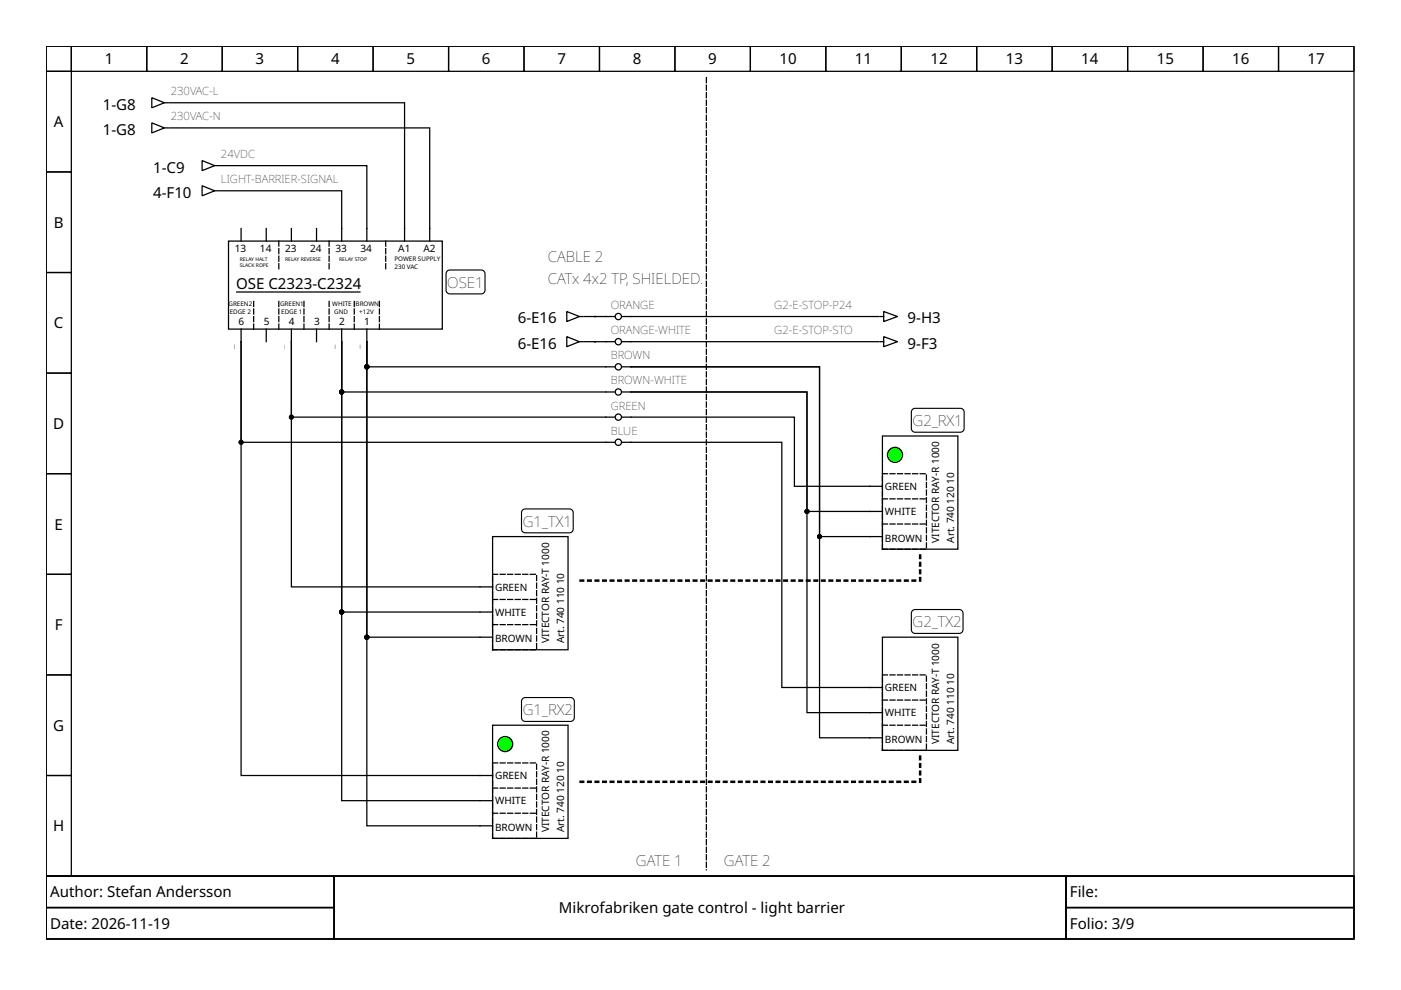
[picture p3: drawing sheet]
<svg xmlns="http://www.w3.org/2000/svg" width="297mm" height="210mm" viewBox="0 0 297 210" stroke-linecap="round" stroke-linejoin="round" font-family="sans-serif">
<g fill="none" stroke="#000" stroke-width=".27">
<path d="M9.8 9.8h277.3v176h-277.3zM9.8 9.8h5.3v5.3h-5.3zM9.8 15.1h5.3v21.4h-5.3zM15.1 9.8h16v5.3h-16zM31.1 9.8h16v5.3h-16zM47.1 9.8h16v5.3h-16zM63.1 9.8h16v5.3h-16zM79.1 9.8h16v5.3h-16zM95.1 9.8h16v5.3h-16zM111.1 9.8h16v5.3h-16zM127.1 9.8h16v5.3h-16zM143.1 9.8h16v5.3h-16z"/>
<path d="M159.1 9.8h16v5.3h-16zM175.1 9.8h16v5.3h-16zM191.1 9.8h16v5.3h-16zM207.1 9.8h16v5.3h-16zM223.1 9.8h16v5.3h-16zM239.1 9.8h16v5.3h-16zM255.1 9.8h16v5.3h-16zM271.1 9.8h16v5.3h-16zM9.8 36.5h5.3v21.3h-5.3zM9.8 57.8h5.3v21.3h-5.3zM9.8 79.1h5.3v21.3h-5.3zM120.2 66l2.6 1.1-2.6 1.1z"/>
<path d="M122.8 67.1h.8M128.4 67.1h1.9M131.9 67.1h1.9M128.4 93.8h1.9M131.9 93.8h1.9M187.1 92.4h16v24h-16zM9.8 100.4h5.3v21.4h-5.3zM184.4 113.8h2.7M184.4 108.4h2.7M184.4 103.1h2.7M9.8 121.8h5.3v21.3h-5.3zM187.1 135.1h16v24h-16z"/>
<path d="M9.8 143.1h5.3v21.3h-5.3zM184.4 156.4h2.7M184.4 151.1h2.7M184.4 145.8h2.7M9.8 164.4h5.3v21.4h-5.3zM9.8 185.8h277.3v13.3h-277.3zM9.8 185.8h61v6.6h-61zM9.8 192.4h61v6.7h-61zM70.8 185.8h155.2v13.3h-155.2zM226 185.8h61.1v6.6h-61.1zM226 192.4h61.1v6.7h-61.1z"/>
<circle cx="131.1" cy="67.1" r=".67"/>
<circle cx="131.1" cy="93.8" r=".67"/>
</g>
<path d="M123.1 123.1h72v-5.3M123.1 165.8h72v-5.4" fill="none" stroke="#000" stroke-width=".53" stroke-dasharray=".5 1.1"/>
<path d="M149.8 16.5v167.9M187.1 111.1h9.3M187.1 105.8h9.3M187.1 100.4h9.3v16h-9.3zM187.1 153.8h9.3M187.1 148.4h9.3M187.1 143.1h9.3v16h-9.3z" fill="none" stroke="#000" stroke-width=".27" stroke-dasharray="1.1 .5"/>
<path d="M193.5 129.5l.5-.3h9.4a.8 .8 0 0 1 .8 .8v3.5a.8 .8 0 0 1-.8 .8h-9.4a.8 .8 0 0 1-.8-.8v-3.5z" fill="none" stroke="#000" stroke-width=".24"/>
<circle cx="189.8" cy="96.4" r="1.6" fill="#0f0" stroke="#000" stroke-width=".27"/>
<path d="M193.5 86.8l.5-.2h9.6a.8 .8 0 0 1 .8 .8v3.4a.8 .8 0 0 1-.8 .8h-9.6a.8 .8 0 0 1-.8-.8v-3.4zM110.8 108.1l.6-.2h9.3a.8 .8 0 0 1 .8 .8v3.5a.8 .8 0 0 1-.8 .8h-9.3a.8 .8 0 0 1-.8-.8v-3.5z" fill="none" stroke="#000" stroke-width=".24"/>
<g fill="none" stroke="#000" stroke-width=".27">
<path d="M32.2 20.7l2.7 1.1-2.7 1.1zM32.2 26.1l2.7 1-2.7 1.1zM34.9 21.8h.8M34.9 27.1h.8M42.9 39.4l2.6 1.1-2.6 1zM42.9 34.1l2.6 1-2.6 1.1zM45.5 35.1h.8M45.5 40.5h.8M120.2 71.4l2.6 1-2.6 1.1zM122.8 72.4h.8M128.4 77.8h1.9M131.9 77.8h1.9"/>
<path d="M186.6 67.1h.8M186.6 72.4h.8M187.4 66l2.9 1.1-2.9 1.1zM187.4 71.4l2.9 1-2.9 1.1zM128.4 83.1h1.9M128.4 88.4h1.9M131.9 83.1h1.9M131.9 88.4h1.9M104.4 113.8h16v24h-16zM101.8 135.1h2.6M101.8 129.8h2.6M101.8 124.4h2.6"/>
<path d="M104.4 153.8h16v24h-16zM101.8 175.1h2.6M101.8 169.8h2.6M101.8 164.4h2.6"/>
<circle cx="131.1" cy="77.8" r=".67"/>
<circle cx="131.1" cy="88.4" r=".67"/>
<circle cx="131.1" cy="83.1" r=".67"/>
</g>
<path d="M104.4 132.4h9.4M104.4 127.1h9.4M104.4 121.8h9.4v16h-9.4zM104.4 172.4h9.4M104.4 167.1h9.4M104.4 161.8h9.4v16h-9.4z" fill="none" stroke="#000" stroke-width=".27" stroke-dasharray="1.1 .5"/>
<circle cx="107.1" cy="157.8" r="1.6" fill="#0f0" stroke="#000" stroke-width=".27"/>
<path d="M94.8 57.5l.6-.3h6.6a.8 .8 0 0 1 .8 .8v3.5a.8 .8 0 0 1-.8 .8h-6.6a.8 .8 0 0 1-.8-.8v-3.5zM110.8 148.1l.6-.2h9.6a.8 .8 0 0 1 .8 .8v3.5a.8 .8 0 0 1-.8 .8h-9.6a.8 .8 0 0 1-.8-.8v-3.5z" fill="none" stroke="#000" stroke-width=".24"/>
<g fill="none" stroke="#000" stroke-width=".27">
<path d="M35.9 21.8h49.9v29.3M35.9 27.1h55.2v24M46.6 35.1h31.2v16M46.6 40.5h25.8v10.6M48.4 51.1h45.4v18.7h-45.4zM51.1 48.4v2.7M56.4 48.4v2.7M61.8 48.4v2.7M67.1 48.4v2.7M50 61.9h26.4M51.1 72.4v21.4h77.3M51.1 72.4v92h50.7"/>
<path d="M51.1 69.8v2.6M56.4 69.8v2.6M61.8 72.4v16h66.6M61.8 72.4v52h40M61.8 69.8v2.6M67.1 69.8v2.6M72.4 72.4v97.4h29.4M72.4 72.4v10.7h56M72.4 72.4v57.4h29.4M72.4 69.8v2.6M77.8 72.4v62.7h24M77.8 72.4v102.7h24"/>
<path d="M77.8 72.4v5.4h50.6M77.8 69.8v2.6M123.9 67.1h4.5M130.3 72.4h-6.4M131.9 72.4h54.4M133.8 67.1h52.5M133.8 88.4h34.6v14.7h16M133.8 93.8h32v52h18.6M184.4 113.8h-10.6v-36h-40h40v78.6h10.6M184.4 108.4h-13.3v-25.3h-37.3h37.3v68h13.3"/>
<circle cx="131.1" cy="72.4" r=".67"/>
</g>
<path d="M59.1 51.1v5.9M69.8 51.1v5.9M81.8 51.1v5.9M53.8 63.9v5.9M59.1 63.9v5.9M64.4 63.9v5.9M69.8 63.9v5.9M75.1 63.9v5.9M80.4 63.9v5.9" fill="none" stroke="#000" stroke-width=".27" stroke-dasharray="1.1 .5"/>
<g fill="#000" stroke="#000" stroke-width=".27">
<circle cx="77.8" cy="77.8" r=".4"/>
<circle cx="51.1" cy="93.8" r=".4"/>
<circle cx="61.8" cy="88.4" r=".4"/>
<circle cx="72.4" cy="83.1" r=".4"/>
<circle cx="171.1" cy="108.4" r=".4"/>
<circle cx="173.8" cy="113.8" r=".4"/>
<circle cx="72.4" cy="129.8" r=".4"/>
<circle cx="77.8" cy="135.1" r=".4"/>
</g>
<g font-size="3.2">
<text x="22.2" y="13.7">1</text>
<text x="38.2" y="13.7">2</text>
<text x="54.2" y="13.7">3</text>
<text x="70.2" y="13.7">4</text>
<text x="86.2" y="13.7">5</text>
<text x="102.2" y="13.7">6</text>
<text x="118.2" y="13.7">7</text>
<text x="134.2" y="13.7">8</text>
<text x="150.2" y="13.7">9</text>
<text x="165.3" y="13.7">10</text>
<text x="181.3" y="13.7">11</text>
<text x="197.3" y="13.7">12</text>
<text x="213.3" y="13.7">13</text>
<text x="229.3" y="13.7">14</text>
<text x="245.2" y="13.7">15</text>
<text x="261.2" y="13.7">16</text>
<text x="277.2" y="13.7">17</text>
<text x="21.8" y="23.3">1-G8</text>
<text x="11.4" y="27">A</text>
<text x="21.8" y="28.6">1-G8</text>
<text x="32.5" y="41.9">4-F10</text>
<text x="32.5" y="36.6">1-C9</text>
<text x="11.4" y="48.3">B</text>
<text x="116.2" y="55.6">CABLE 2</text>
<text x="50" y="61.2">OSE C2323-C2324</text>
<text x="94.8" y="61">OSE1</text>
<text x="116.2" y="60.2">CATx 4x2 TP, SHIELDED.</text>
<text x="11.4" y="69.6">C</text>
<text x="109.8" y="68.6">6-E16</text>
<text x="192.4" y="68.6">9-H3</text>
<text x="109.8" y="73.9">6-E16</text>
<text x="192.4" y="73.9">9-F3</text>
<text x="11.3" y="91">D</text>
<text x="193.5" y="90.3">G2_RX1</text>
<text x="11.6" y="112.3">E</text>
<text x="110.8" y="111.6">G1_TX1</text>
<text x="11.6" y="133.6">F</text>
<text x="193.5" y="133">G2_TX2</text>
<text x="11.3" y="155">G</text>
<text x="110.8" y="151.6">G1_RX2</text>
<text x="11.3" y="176.3">H</text>
<text x="134.8" y="183.6">GATE 1</text>
<text x="153.5" y="183.6">GATE 2</text>
<text x="10.6" y="190.3">Author: Stefan Andersson</text>
<text x="226.8" y="190.3">File:</text>
<text x="10.6" y="197">Date: 2026-11-19</text>
<text x="118.5" y="193.6">Mikrofabriken gate control - light barrier</text>
<text x="226.8" y="197">Folio: 3/9</text>
</g>
<g font-size="2.4">
<text x="36.2" y="20.2">230VAC-L</text>
<text x="36.2" y="25.5">230VAC-N</text>
<text x="46.8" y="33.5">24VDC</text>
<text x="46.8" y="38.9">LIGHT-BARRIER-SIGNAL</text>
<text x="129.5" y="65.5">ORANGE</text>
<text x="164.2" y="65.5">G2-E-STOP-P24</text>
<text x="129.5" y="70.8">ORANGE-WHITE</text>
<text x="164.2" y="70.8">G2-E-STOP-STO</text>
<text x="49.5" y="74" transform="rotate(-90 49.5 74)">_</text>
<text x="60.2" y="74" transform="rotate(-90 60.2 74)">_</text>
<text x="70.8" y="74" transform="rotate(-90 70.8 74)">_</text>
<text x="76.2" y="74" transform="rotate(-90 76.2 74)">_</text>
<text x="129.5" y="76.2">BROWN</text>
<text x="129.5" y="81.5">BROWN-WHITE</text>
<text x="129.5" y="86.8">GREEN</text>
<text x="129.5" y="92.2">BLUE</text>
</g>
<g font-size="2.1">
<text x="49.8" y="53.5">13</text>
<text x="55.1" y="53.5">14</text>
<text x="60.4" y="53.5">23</text>
<text x="65.8" y="53.5">24</text>
<text x="71.1" y="53.5">33</text>
<text x="76.4" y="53.5">34</text>
<text x="84.4" y="53.5">A1</text>
<text x="89.8" y="53.5">A2</text>
<text x="50.6" y="69">6</text>
<text x="55.9" y="69">5</text>
<text x="61.2" y="69">4</text>
<text x="66.6" y="69">3</text>
<text x="71.9" y="69">2</text>
<text x="77.2" y="69">1</text>
<text x="187.6" y="103.9">GREEN</text>
<text x="202.3" y="106.8" transform="rotate(-90 202.3 106.8)">120</text>
<text x="202.3" y="102.6" transform="rotate(-90 202.3 102.6)">10</text>
<text x="187.6" y="109.2">WHITE</text>
<text x="187.6" y="114.8">BROWN</text>
<text x="199.1" y="115.1" transform="rotate(-90 199.1 115.1)">VITECTOR RAY-R 1000</text>
<text x="202.3" y="115.1" transform="rotate(-90 202.3 115.1)">Art. 740</text>
<text x="105" y="125.2">GREEN</text>
<text x="119.6" y="123.9" transform="rotate(-90 119.6 123.9)">10</text>
<text x="105" y="130.6">WHITE</text>
<text x="119.6" y="128.1" transform="rotate(-90 119.6 128.1)">110</text>
<text x="105" y="136.2">BROWN</text>
<text x="116.4" y="136.4" transform="rotate(-90 116.4 136.4)">VITECTOR RAY-T 1000</text>
<text x="119.6" y="136.4" transform="rotate(-90 119.6 136.4)">Art. 740</text>
<text x="187.6" y="146.6">GREEN</text>
<text x="202.3" y="149.4" transform="rotate(-90 202.3 149.4)">110</text>
<text x="202.3" y="145.2" transform="rotate(-90 202.3 145.2)">10</text>
<text x="187.6" y="151.9">WHITE</text>
<text x="187.6" y="157.5">BROWN</text>
<text x="199.1" y="157.8" transform="rotate(-90 199.1 157.8)">VITECTOR RAY-T 1000</text>
<text x="202.3" y="157.8" transform="rotate(-90 202.3 157.8)">Art. 740</text>
<text x="105" y="165.2">GREEN</text>
<text x="119.6" y="163.9" transform="rotate(-90 119.6 163.9)">10</text>
<text x="105" y="170.6">WHITE</text>
<text x="119.6" y="168.1" transform="rotate(-90 119.6 168.1)">120</text>
<text x="105" y="176.2">BROWN</text>
<text x="116.4" y="176.4" transform="rotate(-90 116.4 176.4)">VITECTOR RAY-R 1000</text>
<text x="119.6" y="176.4" transform="rotate(-90 119.6 176.4)">Art. 740</text>
</g>
<g font-size="1.3">
<text x="83.6" y="57">230 VAC</text>
<text x="83.6" y="55.4">POWER SUPPLY</text>
<text x="48.4" y="65">GREEN2</text>
<text x="59.4" y="65">GREEN1</text>
<text x="70.4" y="65">WHITE</text>
<text x="75.4" y="65">BROWN</text>
<text x="48.7" y="66.6">EDGE 2</text>
<text x="59.6" y="66.6">EDGE 1</text>
<text x="70.9" y="66.6">GND</text>
<text x="76.2" y="66.6">+12V</text>
</g>
<g font-size="1.1">
<text x="50.8" y="55.4">RELAY HALT</text>
<text x="50.8" y="56.7">SLACK ROPE</text>
<text x="60.4" y="55.4">RELAY REVERSE</text>
<text x="71.9" y="55.4">RELAY STOP</text>
</g>
</svg>
